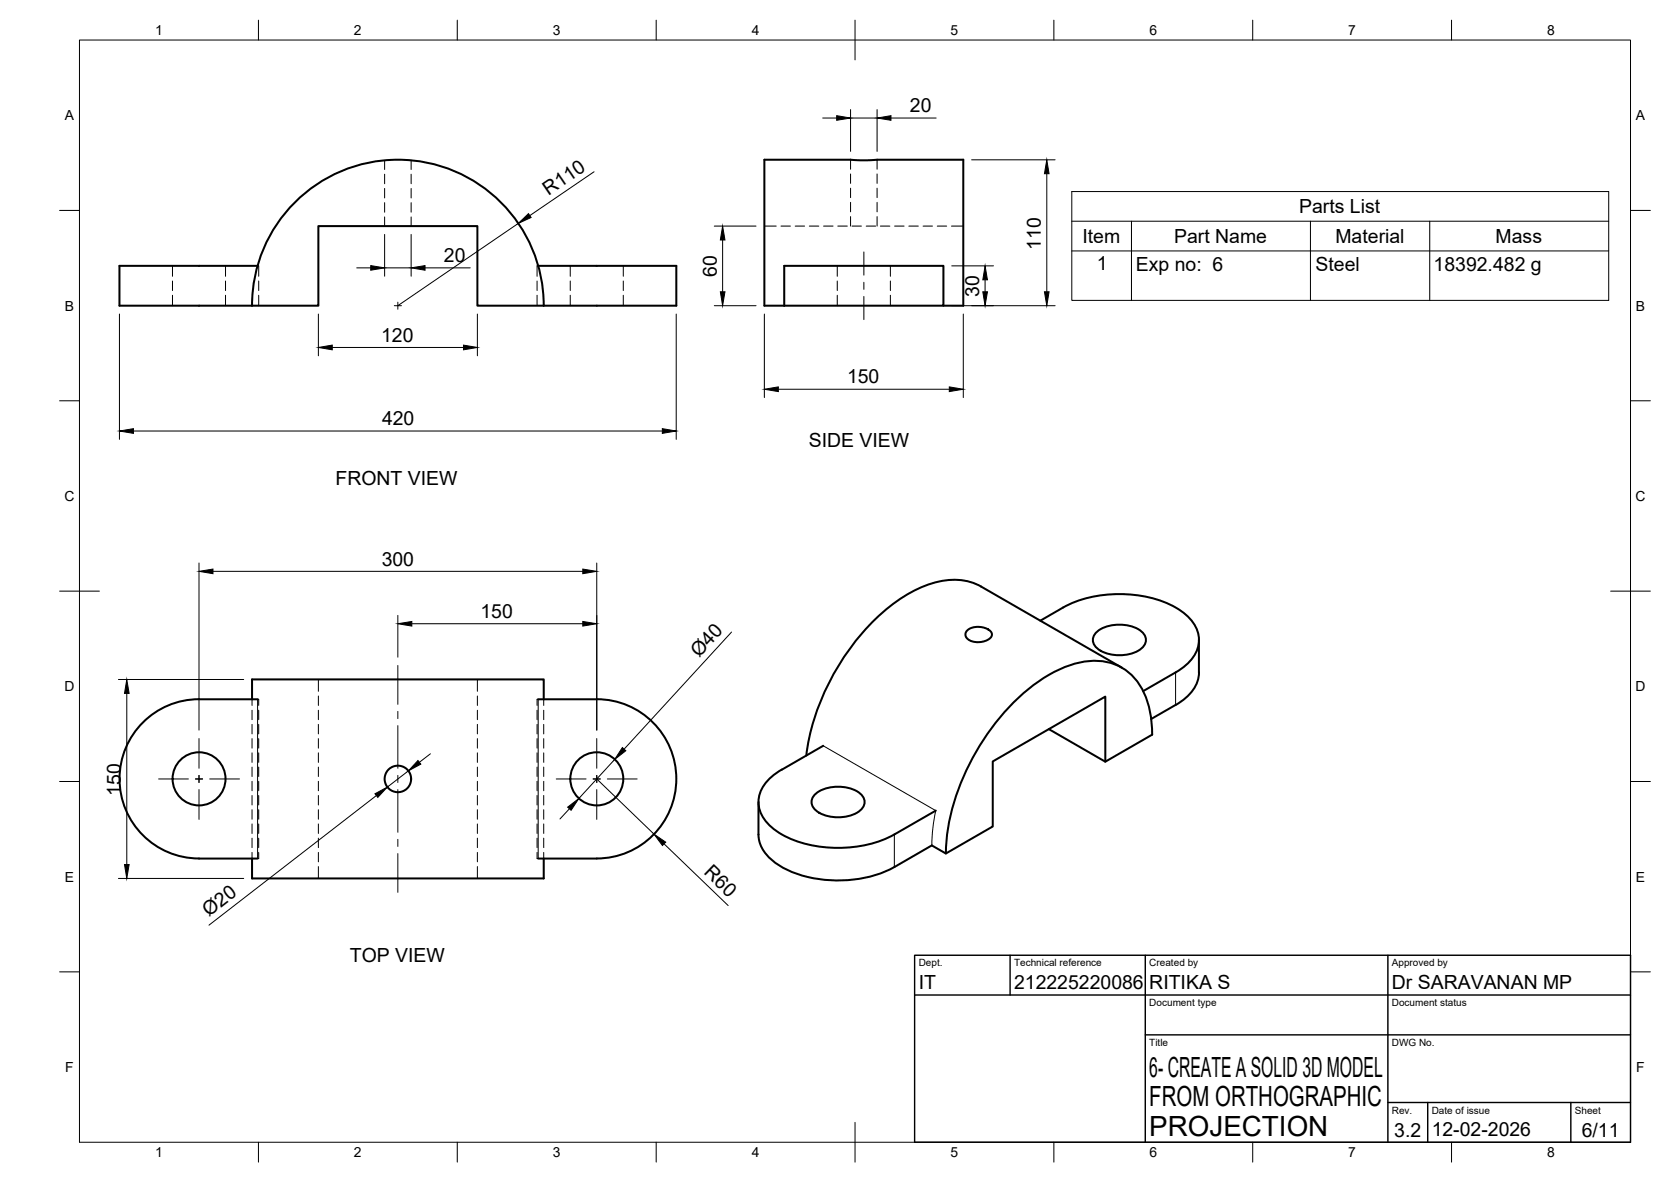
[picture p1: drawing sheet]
<svg xmlns="http://www.w3.org/2000/svg" width="420mm" height="297mm" viewBox="0 0 420 297" stroke-linecap="round" stroke-linejoin="round" font-family="sans-serif">
<!-- layer: Visible -->
<g fill="none" stroke="#000" stroke-width=".51">
<path d="M63.4 76.8a36.7 36.7 0 0 1 36.6-36.7 36.7 36.7 0 0 1 36.7 36.7M63.4 76.8h16.7v-20h39.9v20h16.7M64.8 66.8h-34.8v10h33.4M135.3 66.8h34.8v10h-33.4M197.2 76.8h-5v-36.7h21.7l2.3 .2 26-.2v36.7h-5M197.2 66.8h40v10h-40zM243.1 158.5l1.1-.7 1.9-.3 1.8 .4 1.3 .9a1.46 1.46 0 0 1-1.1 2.1l-1.7 .5-1.5-.1-1.3-.5-.6-.6a1.39 1.39 0 0 1 .1-1.7zM261.6 156a37.7 37.7 0 0 1 11.9-5.8 31.8 31.8 0 0 1 22.1 2.5 9.9 9.9 0 0 1 5.9 8.1 9.9 9.9 0 0 1-5.9 8.2M276 158.6a9.9 9.9 0 0 1 11 0 2.77 2.77 0 0 1 1.1 2.7 2.77 2.77 0 0 1-1.9 2.2 10.2 10.2 0 0 1-10.2-.5 2.61 2.61 0 0 1 0-4.4zM50 175.7h14.8M50 175.7a20 20 0 0 0-19.9 20 20 20 0 0 0 19.9 20l14.8 .1M63.4 175.7v-5h73.3v5"/>
<path d="M135.3 175.7h14.8M150.1 175.7a20 20 0 0 1 20 20 20 20 0 0 1-20 20l-14.8 .1M282.1 167.8l-35.4-20.4a16.6 16.6 0 0 0-14.9 .1 47.2 47.2 0 0 0-19.6 17.7 58 58 0 0 0-9.5 24.7M295.6 177.2l-6.1 3.5M295.6 169l-8.2 4.7M301.5 160.8v8.2a10 10 0 0 1-5.9 8.2M205.2 199.4a9.9 9.9 0 0 1 11 0 2.77 2.77 0 0 1 1.2 2.7 2.77 2.77 0 0 1-2 2.2 10.2 10.2 0 0 1-10.2-.6 2.61 2.61 0 0 1 0-4.3zM207 187.4l-10.4 6a9.9 9.9 0 0 0-5.9 8.1 9.9 9.9 0 0 0 5.9 8.2 31.3 31.3 0 0 0 28.3 0l10.4-6M263.7 183.2l14.2 8.2M63.4 215.8v5h73.3v-5M190.7 201.6v8.1a9.1 9.1 0 0 0 4.4 7.2 29.9 29.9 0 0 0 21.8 3.8l4.2-1.1 2.6-1.1 10.6-6 3.5 2 11.8-6.8v-16.3l28.3-16.3v16.3l11.8-6.8a21 21 0 0 0-4.6-14.3 13.6 13.6 0 0 0-13.5-3.8 37.1 37.1 0 0 0-18.3 11.7 58.8 58.8 0 0 0-15.4 34.1l-.1 2.2"/>
<circle cx="50.1" cy="195.7" r="6.7"/>
<circle cx="100" cy="195.8" r="3.3"/>
<circle cx="150.1" cy="195.7" r="6.7"/>
</g>
<!-- layer: Hidden -->
<g fill="none" stroke="#000" stroke-width=".25">
<path d="M96.7 40.3v2.3M96.7 43.8v2.4M96.7 47.4v2.3M96.7 50.9v2.4M96.7 54.5v2.3M103.4 40.3v2.3M103.4 43.8v2.4M103.4 47.4v2.3M103.4 50.9v2.4M103.4 54.5v2.3M192.2 56.8h3M196.4 56.8h2.3"/>
<path d="M199.9 56.8h2.4M203.5 56.8h2.4M207.1 56.8h2.4M210.7 56.8h2.3M213.9 40.1v2.4M213.9 43.7v2.4M213.9 47.3v2.4M213.9 50.8v2.4M213.9 54.4v2.4M214.2 56.8h2.4M217.8 56.8h2.4M220.5 40.1v2.4"/>
<path d="M220.5 43.7v2.4M220.5 47.3v2.4M220.5 50.8v2.4M220.5 54.4v2.4M221.4 56.8h2.4M224.9 56.8h2.4M228.5 56.8h2.4M232.1 56.8h2.4M235.7 56.8h2.3M239.2 56.8h3M43.4 66.8v2.6M43.4 70.6v2.4"/>
<path d="M43.4 74.2v2.6M56.7 66.8v2.6M56.7 70.6v2.4M56.7 74.2v2.6M64.8 66.8h.2v2.6M65 70.6v2.4M65 74.2v2.6M135 70.6v2.4M135 74.2v2.6M135.3 66.8h-.3v2.6M143.4 66.8v2.6M143.4 70.6v2.4"/>
<path d="M143.4 74.2v2.6M156.7 66.8v2.6M156.7 70.6v2.4M156.7 74.2v2.6M210.5 66.8v2.6M210.5 70.6v2.4M210.5 74.2v2.6M223.9 66.8v2.6M223.9 70.6v2.4M223.9 74.2v2.6M63.4 175.7v1.6M63.4 178.5v2.4"/>
<path d="M64.8 175.7h.2v1.6M65 178.5v2.4M80.1 170.7v3M80.1 174.9v2.4M80.1 178.5v2.4M120 170.7v3M120 174.9v2.4M120 178.5v2.4M135 178.5v2.4M135.3 175.7h-.3v1.6M136.7 175.7v1.6M136.7 178.5v2.4"/>
<path d="M63.4 182v2.4M63.4 185.6v2.4M63.4 189.2v2.4M63.4 192.8v2.3M63.4 196.3v2.4M63.4 199.9v2.4M65 182v2.4M65 185.6v2.4M65 189.2v2.4M65 192.8v2.3M65 196.3v2.4M65 199.9v2.4"/>
<path d="M80.1 182v2.4M80.1 185.6v2.4M80.1 189.2v2.4M80.1 192.8v2.3M80.1 196.3v2.4M80.1 199.9v2.4M120 182v2.4M120 185.6v2.4M120 189.2v2.4M120 192.8v2.3M120 196.3v2.4M120 199.9v2.4"/>
<path d="M135 182v2.4M135 185.6v2.4M135 189.2v2.4M135 192.8v2.3M135 196.3v2.4M135 199.9v2.4M136.7 182v2.4M136.7 185.6v2.4M136.7 189.2v2.4M136.7 192.8v2.3M136.7 196.3v2.4M136.7 199.9v2.4"/>
<path d="M63.4 203.5v2.4M63.4 207.1v2.4M63.4 210.6v2.4M63.4 214.2v1.6M65 203.5v2.4M65 207.1v2.4M65 210.6v2.4M65 214.2v1.6h-.2M80.1 203.5v2.4M80.1 207.1v2.4M80.1 210.6v2.4M80.1 214.2v2.4"/>
<path d="M80.1 217.8v3M120 203.5v2.4M120 207.1v2.4M120 210.6v2.4M120 214.2v2.4M120 217.8v3M135 203.5v2.4M135 207.1v2.4M135 210.6v2.4M135 214.2v1.6h.3M136.7 203.5v2.4M136.7 207.1v2.4"/>
<path d="M136.7 210.6v2.4M136.7 214.2v1.6"/>
</g>
<!-- layer: Visible Narrow -->
<path d="M64.8 175.7v40.1M135.3 175.7v40.1M295.6 169v8.2M207 187.4l28.3 16.3M224.9 209.7v8.2M235.3 203.7l-.8 5-.2 3.7" fill="none" stroke="#000" stroke-width=".25"/>
<!-- layer: BORDER -->
<g fill="none" stroke="#000" stroke-width=".25">
<path d="M20 10.1h390v276.9h-390zM65 5.1v5M115 5.1v5M165 5.1v5M215 5.1v10M265 5.1v5M315 5.1v5M365 5.1v5M15 52.9h5M410 52.9h5M15 100.7h5M410 100.7h5"/>
<path d="M15 148.6h10M405 148.6h10M15 196.4h5M410 196.4h5M15 244.2h5M410 244.2h5M65 287v5M115 287v5M165 287v5M215 282.1v9.9M265 287v5M315 287v5"/>
<path d="M365 287v5"/>
</g>
<!-- layer: TITLEBLOCK -->
<path d="M230 240.1h180v46.9h-180zM230 250h180M254 240.1v9.9M288 240.1v46.9M349 240.1v46.9M288 260.1h122M349 277.1h61M359 277.1v9.9M395 277.1v9.9" fill="none" stroke="#000" stroke-width=".36"/>
<!-- layer: Smart Centers -->
<g fill="none" stroke="#000" stroke-width=".25">
<path d="M99.1 76.8h1.8M100 75.9v1.8M217.2 63.3v5.8M217.2 70.9v1.8M217.2 74.5v5.8M100 167.2v9.8M100 178.8v1.8M39.9 195.8h7.5M49.1 195.8h1.8M50 185.6v7.5M50 194.9v1.7M50 198.4v7.5"/>
<path d="M52.7 195.8h7.5M100 182.4v10.7M100 194.9v1.7M100 198.4v10.8M139.9 195.8h7.5M149.1 195.8h1.8M150.1 185.6v7.5M150.1 194.9v1.7M150.1 198.4v7.5M152.7 195.8h7.5M100 210.9v1.8M100 214.5v9.7"/>
</g>
<!-- layer: Parts Lists -->
<path d="M269.5 48.1h135v27.4h-135zM269.5 55.6h135M284.5 55.6v19.9M329.5 55.6v19.9M359.5 55.6v19.9M269.5 63.1h135" fill="none" stroke="#000" stroke-width=".25"/>
<!-- layer: FD_Dimensions -->
<g fill="none" stroke="#000" stroke-width=".25">
<path d="M206.9 29.7h3.5M213.9 27.5v10.5M213.9 29.7h6.6M220.5 27.5v10.5M224 29.7h11.4M96.7 58.9v10.5M103.4 58.9v10.5M130.3 56.1l-30.3 20.7M149.4 43.2l-16.2 11M179.6 56.8h10.5M244.3 40.2h21M263.2 43.7v29.6"/>
<path d="M30 78.9v31.5M80.1 78.9v10.5M89.7 67.3h3.5M96.7 67.3h6.7M106.9 67.3h11.3M120 78.9v10.5M170 78.9v31.5M179.6 76.8h10.5M181.7 60.3v13M192.2 78.9v21M239.3 76.8h26M239.3 66.8h10.5"/>
<path d="M242.2 78.9v21M247.7 70.3v3M83.5 87.3h33M195.7 97.8h43M33.5 108.3h133M50 141.5v42M53.6 143.6h92.9M100 154.7v10.4M103.5 156.7h43M150.1 141.5v42M183.9 158.8l-27 29.5M29.8 170.8h31.5"/>
<path d="M31.9 174.3v43M94.6 199.9l-42.1 32.6M102.7 193.7l-5.3 4.1M108.2 189.4l-2.7 2.2M150.1 195.8l14.3 13.8M154.6 190.8l-9.1 9.9M143.2 203.2l-2.4 2.6M167 212.1l16.1 15.5M29.8 220.8h31.5"/>
</g>
<g fill="#000" stroke="#000" stroke-width=".25">
<path d="M210.4 29.1l3.5 .6-3.5 .5zM220.5 29.7l3.5-.6v1.1zM130.3 56.1l2.6-2.4 .6 1zM263.2 40.2l.6 3.5h-1.2zM93.2 66.7l3.5 .6-3.5 .6zM103.4 67.3l3.5-.6v1.2zM181.7 56.8l.6 3.5h-1.2zM181.1 73.3h1.2l-.6 3.5zM247.7 66.8l.6 3.5h-1.2zM247.1 73.3h1.2l-.6 3.5zM262.6 73.3h1.2l-.6 3.5zM80.1 87.3l3.4-.6v1.2z"/>
<path d="M116.5 86.7l3.5 .6-3.5 .6zM192.2 97.8l3.5-.6v1.2zM238.7 97.2l3.5 .6-3.5 .6zM30 108.3l3.5-.6v1.2zM166.5 107.7l3.5 .6-3.5 .6zM50 143.6l3.6-.6v1.2zM100 156.7l3.5-.5v1.1zM146.5 143l3.6 .6-3.6 .6zM146.5 156.2l3.6 .5-3.6 .6zM31.9 170.8l.6 3.5h-1.2zM94.3 199.5l3.1-1.7-2.4 2.6zM105.1 191.1l.7 .9-3.1 1.7z"/>
<path d="M156.5 187.9l.9 .8-2.8 2.1zM31.3 217.3h1.2l-.6 3.5zM142.7 202.8l2.8-2.1-1.9 2.9zM164.4 209.6l3 2-.8 .9z"/>
</g>
<g font-size="7">
<text x="289" y="270.6">6- CREATE A SOLID 3D MODEL</text>
<text x="289" y="278.1">FROM ORTHOGRAPHIC</text>
<text x="289" y="285.5">PROJECTION</text>
</g>
<g font-size="4.9">
<text x="228.8" y="28.2">20</text>
<text x="137.9" y="49.2" transform="rotate(-34 137.9 49.2)">R110</text>
<text x="326.6" y="53.6">Parts List</text>
<text x="111.6" y="65.9">20</text>
<text x="261.7" y="62.7" transform="rotate(-90 261.7 62.7)">110</text>
<text x="272.2" y="61.1">Item</text>
<text x="295.2" y="61.1">Part Name</text>
<text x="335.8" y="61.1">Material</text>
<text x="376.1" y="61.1">Mass</text>
<text x="180.2" y="69.5" transform="rotate(-90 180.2 69.5)">60</text>
<text x="275.8" y="68">1</text>
<text x="285.6" y="68.1">Exp no: 6</text>
<text x="330.8" y="68.1">Steel</text>
<text x="360.5" y="68.1">18392.482 g</text>
<text x="246.2" y="74.5" transform="rotate(-90 246.2 74.5)">30</text>
<text x="95.8" y="85.9">120</text>
<text x="213" y="96.4">150</text>
<text x="96.1" y="106.9">420</text>
<text x="203.4" y="112.3">SIDE VIEW</text>
<text x="84.4" y="121.8">FRONT VIEW</text>
<text x="96" y="142.1">300</text>
<text x="120.8" y="155.3">150</text>
<text x="175.8" y="165.5" transform="rotate(-47 175.8 165.5)">Ø40</text>
<text x="30.4" y="200" transform="rotate(-90 30.4 200)">150</text>
<text x="176.8" y="219.5" transform="rotate(44 176.8 219.5)">R60</text>
<text x="52.5" y="230.5" transform="rotate(-38 52.5 230.5)">Ø20</text>
<text x="88" y="241.8">TOP VIEW</text>
<text x="231" y="248.5">IT</text>
<text x="255" y="248.5">212225220086</text>
<text x="289" y="248.5">RITIKA S</text>
<text x="350" y="248.5">Dr SARAVANAN MP</text>
<text x="350.6" y="285.7">3.2</text>
<text x="360" y="285.5">12-02-2026</text>
<text x="397.7" y="285.7">6/11</text>
</g>
<g font-size="3.5">
<text x="39" y="8.8">1</text>
<text x="89" y="8.8">2</text>
<text x="139" y="8.8">3</text>
<text x="189" y="8.8">4</text>
<text x="239" y="8.8">5</text>
<text x="289" y="8.8">6</text>
<text x="339" y="8.8">7</text>
<text x="389" y="8.8">8</text>
<text x="16.3" y="30.2">A</text>
<text x="411.3" y="30.2">A</text>
<text x="16.3" y="78">B</text>
<text x="411.3" y="78">B</text>
<text x="16.2" y="125.9">C</text>
<text x="411.2" y="125.9">C</text>
<text x="16.2" y="173.7">D</text>
<text x="411.2" y="173.7">D</text>
<text x="16.3" y="221.6">E</text>
<text x="411.3" y="221.6">E</text>
<text x="16.4" y="269.4">F</text>
<text x="411.4" y="269.4">F</text>
<text x="39" y="290.8">1</text>
<text x="89" y="290.8">2</text>
<text x="139" y="290.8">3</text>
<text x="189" y="290.8">4</text>
<text x="239" y="290.8">5</text>
<text x="289" y="290.8">6</text>
<text x="339" y="290.8">7</text>
<text x="389" y="290.8">8</text>
</g>
<g font-size="2.5">
<text x="231" y="242.9">Dept.</text>
<text x="255" y="242.9">Technical reference</text>
<text x="289" y="242.9">Created by</text>
<text x="350" y="242.9">Approved by</text>
<text x="289" y="252.8">Document type</text>
<text x="350" y="252.8">Document status</text>
<text x="289" y="262.9">Title</text>
<text x="350" y="262.9">DWG No.</text>
<text x="350" y="279.9">Rev.</text>
<text x="360" y="279.9">Date of issue</text>
<text x="396" y="279.9">Sheet</text>
</g>
</svg>
